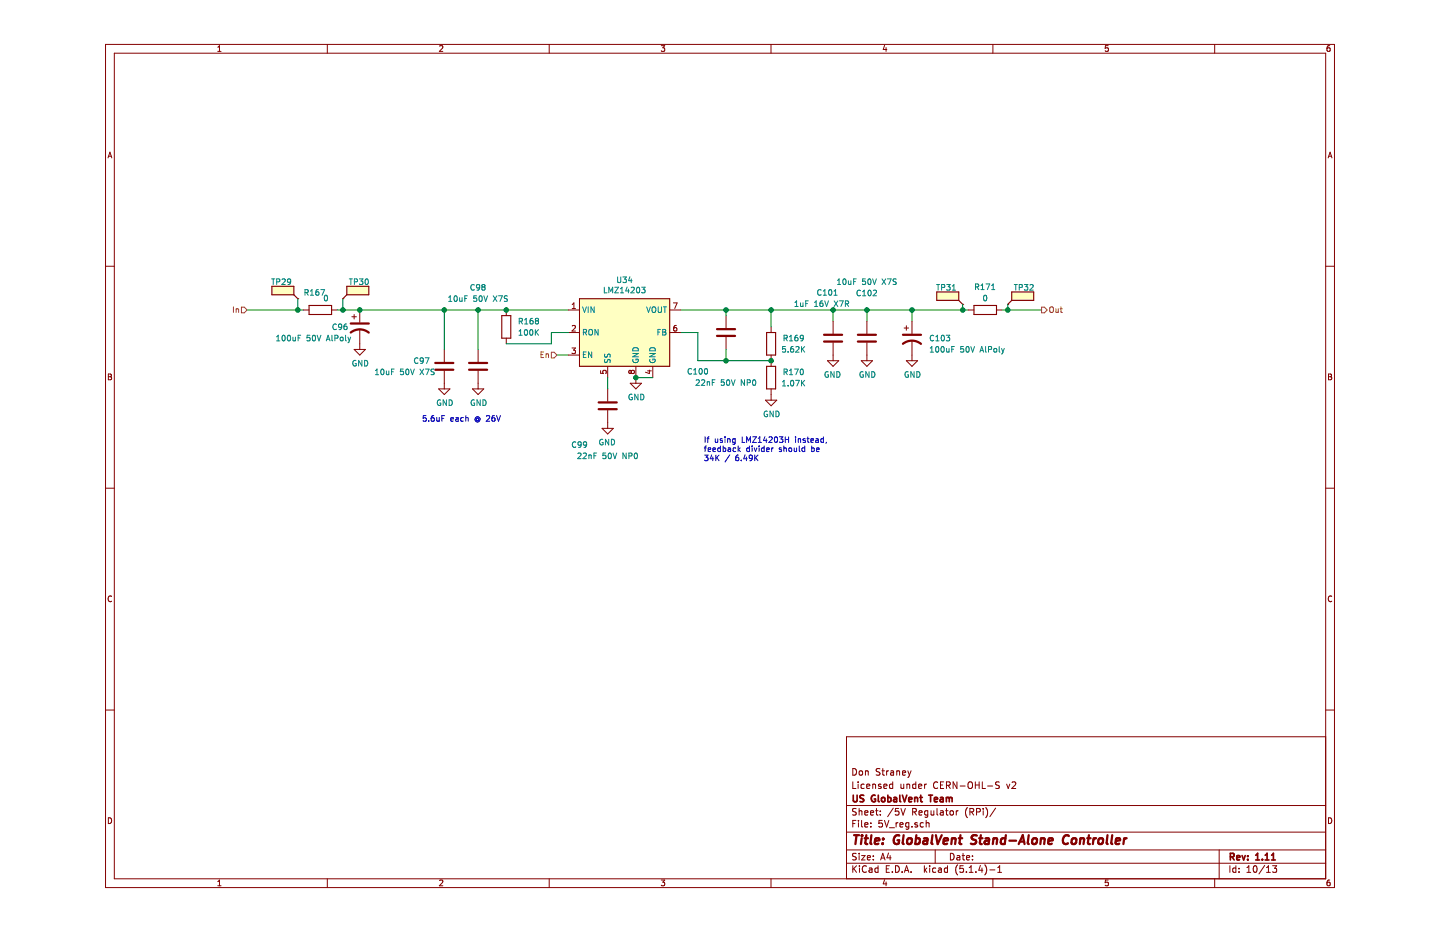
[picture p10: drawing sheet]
EESchema Schematic File Version 4
LIBS:RPi_cape-cache
EELAYER 30 0
EELAYER END
$Descr A4 11693 8268
encoding utf-8
Sheet 11 13
Title "GlobalVent Stand-Alone Controller"
Date ""
Rev "1.11"
Comp "US GlobalVent Team"
Comment1 "Licensed under CERN-OHL-S v2"
Comment2 "Don Straney"
Comment3 ""
Comment4 ""
$EndDescr
$Comp
L Ventilator:LMZ14203 U34
U 1 1
P 5000 2950
AR Path="/5EE065CD/5EE088D9" Ref="U34"  Part="1" 
AR Path="/5EEB3F52/5EE088D9" Ref="U35"  Part="1" 
F 0 "U35" H 5000 3417 50  0000 C CNN
F 1 "LMZ14203" H 5000 3326 50  0000 C CNN
F 2 "Ventilator:TI_TO-PMOD-7" H 5000 2100 50  0001 C CNN
F 3 "http://www.ti.com/lit/ds/symlink/lmz14203.pdf" H 5000 2200 50  0001 C CNN
F 4 "Texas Instruments" H 5000 2950 50  0001 C CNN "Manufacturer"
F 5 "LMZ14203TZX-ADJ/NOPB" H 5000 2950 50  0001 C CNN "Part Number"
	1    5000 2950
	1    0    0    -1  
$EndComp
Text HLabel 1650 2750 0    50   Input ~ 0
In
Text HLabel 8700 2750 2    50   Output ~ 0
Out
$Comp
L Device:R R?
U 1 1
P 6300 3050
AR Path="/5EE14EEB" Ref="R?"  Part="1" 
AR Path="/5E8AFE9D/5EE14EEB" Ref="R?"  Part="1" 
AR Path="/5EE065CD/5EE14EEB" Ref="R169"  Part="1" 
AR Path="/5EEB3F52/5EE14EEB" Ref="R174"  Part="1" 
F 0 "R174" H 6500 3100 50  0000 C CNN
F 1 "5.62K" H 6500 3000 50  0000 C CNN
F 2 "Resistor_SMD:R_1206_3216Metric" V 6230 3050 50  0001 C CNN
F 3 "~" H 6300 3050 50  0001 C CNN
F 4 "KOA Speer" H 6300 3050 50  0001 C CNN "Manufacturer"
F 5 "RK73H2BTTD5621F" H 6300 3050 50  0001 C CNN "Part Number"
	1    6300 3050
	1    0    0    -1  
$EndComp
$Comp
L Device:C C?
U 1 1
P 3400 3250
AR Path="/5EE14EF1" Ref="C?"  Part="1" 
AR Path="/5E8AFE9D/5EE14EF1" Ref="C?"  Part="1" 
AR Path="/5EE065CD/5EE14EF1" Ref="C97"  Part="1" 
AR Path="/5EEB3F52/5EE14EF1" Ref="C105"  Part="1" 
F 0 "C105" H 3600 3300 50  0000 C CNN
F 1 "10uF 50V X7S" H 3750 3200 50  0000 C CNN
F 2 "Capacitor_SMD:C_1210_3225Metric" H 3438 3100 50  0001 C CNN
F 3 "~" H 3400 3250 50  0001 C CNN
F 4 "Murata" H 3400 3250 50  0001 C CNN "Manufacturer"
F 5 "GCM32EC71H106KA03L" H 3400 3250 50  0001 C CNN "Part Number"
	1    3400 3250
	-1   0    0    -1  
$EndComp
Wire Wire Line
	5500 2950 5650 2950
Wire Wire Line
	5650 2950 5650 3200
Wire Wire Line
	5650 3200 5900 3200
$Comp
L Device:R R?
U 1 1
P 6300 3350
AR Path="/5EE16CD0" Ref="R?"  Part="1" 
AR Path="/5E8AFE9D/5EE16CD0" Ref="R?"  Part="1" 
AR Path="/5EE065CD/5EE16CD0" Ref="R170"  Part="1" 
AR Path="/5EEB3F52/5EE16CD0" Ref="R175"  Part="1" 
F 0 "R175" H 6500 3400 50  0000 C CNN
F 1 "1.07K" H 6500 3300 50  0000 C CNN
F 2 "Resistor_SMD:R_1206_3216Metric" V 6230 3350 50  0001 C CNN
F 3 "~" H 6300 3350 50  0001 C CNN
F 4 "KOA Speer" H 6300 3350 50  0001 C CNN "Manufacturer"
F 5 "RK73H2BTTD1071F" H 6300 3350 50  0001 C CNN "Part Number"
	1    6300 3350
	1    0    0    -1  
$EndComp
Connection ~ 6300 3200
$Comp
L Device:R R?
U 1 1
P 3950 2900
AR Path="/5EE170F2" Ref="R?"  Part="1" 
AR Path="/5E8AFE9D/5EE170F2" Ref="R?"  Part="1" 
AR Path="/5EE065CD/5EE170F2" Ref="R168"  Part="1" 
AR Path="/5EEB3F52/5EE170F2" Ref="R173"  Part="1" 
F 0 "R173" H 4150 2950 50  0000 C CNN
F 1 "100K" H 4150 2850 50  0000 C CNN
F 2 "Resistor_SMD:R_1206_3216Metric" V 3880 2900 50  0001 C CNN
F 3 "~" H 3950 2900 50  0001 C CNN
F 4 "KOA Speer" H 3950 2900 50  0001 C CNN "Manufacturer"
F 5 "RK73H2BTTD1003F" H 3950 2900 50  0001 C CNN "Part Number"
	1    3950 2900
	1    0    0    -1  
$EndComp
Wire Wire Line
	3950 3050 4350 3050
Wire Wire Line
	4350 3050 4350 2950
Wire Wire Line
	4350 2950 4500 2950
Wire Wire Line
	4500 2750 3950 2750
Connection ~ 3950 2750
Wire Wire Line
	3950 2750 3700 2750
Wire Wire Line
	5500 2750 5900 2750
Wire Wire Line
	6300 2900 6300 2750
Connection ~ 6300 2750
Wire Wire Line
	3400 3100 3400 2750
Connection ~ 3400 2750
$Comp
L power:GND #PWR0301
U 1 1
P 3400 3400
AR Path="/5EE065CD/5EE1CE10" Ref="#PWR0301"  Part="1" 
AR Path="/5EEB3F52/5EE1CE10" Ref="#PWR0310"  Part="1" 
F 0 "#PWR0310" H 3400 3150 50  0001 C CNN
F 1 "GND" H 3405 3227 50  0000 C CNN
F 2 "" H 3400 3400 50  0001 C CNN
F 3 "" H 3400 3400 50  0001 C CNN
	1    3400 3400
	1    0    0    -1  
$EndComp
$Comp
L power:GND #PWR0304
U 1 1
P 5100 3350
AR Path="/5EE065CD/5EE1D159" Ref="#PWR0304"  Part="1" 
AR Path="/5EEB3F52/5EE1D159" Ref="#PWR0313"  Part="1" 
F 0 "#PWR0313" H 5100 3100 50  0001 C CNN
F 1 "GND" H 5105 3177 50  0000 C CNN
F 2 "" H 5100 3350 50  0001 C CNN
F 3 "" H 5100 3350 50  0001 C CNN
	1    5100 3350
	1    0    0    -1  
$EndComp
Wire Wire Line
	5100 3350 5250 3350
Connection ~ 5100 3350
$Comp
L power:GND #PWR0305
U 1 1
P 6300 3500
AR Path="/5EE065CD/5EE1E75C" Ref="#PWR0305"  Part="1" 
AR Path="/5EEB3F52/5EE1E75C" Ref="#PWR0314"  Part="1" 
F 0 "#PWR0314" H 6300 3250 50  0001 C CNN
F 1 "GND" H 6305 3327 50  0000 C CNN
F 2 "" H 6300 3500 50  0001 C CNN
F 3 "" H 6300 3500 50  0001 C CNN
	1    6300 3500
	1    0    0    -1  
$EndComp
$Comp
L Device:C C?
U 1 1
P 4850 3600
AR Path="/5EE2670E" Ref="C?"  Part="1" 
AR Path="/5E8AFE9D/5EE2670E" Ref="C?"  Part="1" 
AR Path="/5EE065CD/5EE2670E" Ref="C99"  Part="1" 
AR Path="/5EEB3F52/5EE2670E" Ref="C107"  Part="1" 
F 0 "C107" H 4600 3950 50  0000 C CNN
F 1 "22nF 50V NP0" H 4850 4050 50  0000 C CNN
F 2 "Capacitor_SMD:C_0805_2012Metric" H 4888 3450 50  0001 C CNN
F 3 "~" H 4850 3600 50  0001 C CNN
F 4 "Murata" H 4850 3600 50  0001 C CNN "Manufacturer"
F 5 "GCM21B5C1H223JA16L" H 4850 3600 50  0001 C CNN "Part Number"
	1    4850 3600
	1    0    0    1   
$EndComp
$Comp
L power:GND #PWR?
U 1 1
P 4850 3750
AR Path="/5EE26714" Ref="#PWR?"  Part="1" 
AR Path="/5E8AFE9D/5EE26714" Ref="#PWR?"  Part="1" 
AR Path="/5EE065CD/5EE26714" Ref="#PWR0303"  Part="1" 
AR Path="/5EEB3F52/5EE26714" Ref="#PWR0312"  Part="1" 
F 0 "#PWR0312" H 4850 3500 50  0001 C CNN
F 1 "GND" H 4855 3577 50  0000 C CNN
F 2 "" H 4850 3750 50  0001 C CNN
F 3 "" H 4850 3750 50  0001 C CNN
	1    4850 3750
	-1   0    0    -1  
$EndComp
Wire Wire Line
	4850 3450 4850 3350
$Comp
L Device:C C?
U 1 1
P 5900 2950
AR Path="/5EE27BE3" Ref="C?"  Part="1" 
AR Path="/5E8AFE9D/5EE27BE3" Ref="C?"  Part="1" 
AR Path="/5EE065CD/5EE27BE3" Ref="C100"  Part="1" 
AR Path="/5EEB3F52/5EE27BE3" Ref="C108"  Part="1" 
F 0 "C108" H 5650 3300 50  0000 C CNN
F 1 "22nF 50V NP0" H 5900 3400 50  0000 C CNN
F 2 "Capacitor_SMD:C_0805_2012Metric" H 5938 2800 50  0001 C CNN
F 3 "~" H 5900 2950 50  0001 C CNN
F 4 "Murata" H 5900 2950 50  0001 C CNN "Manufacturer"
F 5 "GCM21B5C1H223JA16L" H 5900 2950 50  0001 C CNN "Part Number"
	1    5900 2950
	1    0    0    1   
$EndComp
Wire Wire Line
	5900 2800 5900 2750
Connection ~ 5900 2750
Wire Wire Line
	5900 2750 6300 2750
Wire Wire Line
	5900 3100 5900 3200
Connection ~ 5900 3200
Wire Wire Line
	5900 3200 6300 3200
$Comp
L Device:C C?
U 1 1
P 7150 3000
AR Path="/5EE2ABB7" Ref="C?"  Part="1" 
AR Path="/5E8AFE9D/5EE2ABB7" Ref="C?"  Part="1" 
AR Path="/5EE065CD/5EE2ABB7" Ref="C102"  Part="1" 
AR Path="/5EEB3F52/5EE2ABB7" Ref="C110"  Part="1" 
F 0 "C110" H 7150 3400 50  0000 C CNN
F 1 "10uF 50V X7S" H 7150 3500 50  0000 C CNN
F 2 "Capacitor_SMD:C_1210_3225Metric" H 7188 2850 50  0001 C CNN
F 3 "~" H 7150 3000 50  0001 C CNN
F 4 "Murata" H 7150 3000 50  0001 C CNN "Manufacturer"
F 5 "GCM32EC71H106KA03L" H 7150 3000 50  0001 C CNN "Part Number"
	1    7150 3000
	-1   0    0    -1  
$EndComp
$Comp
L power:GND #PWR0307
U 1 1
P 7150 3150
AR Path="/5EE065CD/5EE2ABBD" Ref="#PWR0307"  Part="1" 
AR Path="/5EEB3F52/5EE2ABBD" Ref="#PWR0316"  Part="1" 
F 0 "#PWR0316" H 7150 2900 50  0001 C CNN
F 1 "GND" H 7155 2977 50  0000 C CNN
F 2 "" H 7150 3150 50  0001 C CNN
F 3 "" H 7150 3150 50  0001 C CNN
	1    7150 3150
	1    0    0    -1  
$EndComp
Wire Wire Line
	6300 2750 6850 2750
Text HLabel 4400 3150 0    50   Input ~ 0
En
Wire Wire Line
	4400 3150 4500 3150
$Comp
L Device:CP1 C?
U 1 1
P 2650 2900
AR Path="/5EE35666" Ref="C?"  Part="1" 
AR Path="/5EE065CD/5EE35666" Ref="C96"  Part="1" 
AR Path="/5EEB3F52/5EE35666" Ref="C104"  Part="1" 
F 0 "C104" H 2400 2900 50  0000 L CNN
F 1 "100uF 50V AlPoly" H 1900 2800 50  0000 L CNN
F 2 "Capacitor_SMD:CP_Elec_10x10.5" H 2650 2900 50  0001 C CNN
F 3 "~" H 2650 2900 50  0001 C CNN
F 4 "Panasonic" H 2650 2900 50  0001 C CNN "Manufacturer"
F 5 "EEH-ZC1H101P" H 2650 2900 50  0001 C CNN "Part Number"
	1    2650 2900
	1    0    0    -1  
$EndComp
$Comp
L power:GND #PWR?
U 1 1
P 2650 3050
AR Path="/5EE3566C" Ref="#PWR?"  Part="1" 
AR Path="/5EE065CD/5EE3566C" Ref="#PWR0300"  Part="1" 
AR Path="/5EEB3F52/5EE3566C" Ref="#PWR0309"  Part="1" 
F 0 "#PWR0309" H 2650 2800 50  0001 C CNN
F 1 "GND" H 2655 2877 50  0000 C CNN
F 2 "" H 2650 3050 50  0001 C CNN
F 3 "" H 2650 3050 50  0001 C CNN
	1    2650 3050
	1    0    0    -1  
$EndComp
Wire Wire Line
	2450 2750 2500 2750
Connection ~ 2650 2750
Wire Wire Line
	2650 2750 3400 2750
$Comp
L Device:CP1 C?
U 1 1
P 7550 3000
AR Path="/5EE38A1F" Ref="C?"  Part="1" 
AR Path="/5EE065CD/5EE38A1F" Ref="C103"  Part="1" 
AR Path="/5EEB3F52/5EE38A1F" Ref="C111"  Part="1" 
F 0 "C111" H 7700 3000 50  0000 L CNN
F 1 "100uF 50V AlPoly" H 7700 2900 50  0000 L CNN
F 2 "Capacitor_SMD:CP_Elec_10x10.5" H 7550 3000 50  0001 C CNN
F 3 "~" H 7550 3000 50  0001 C CNN
F 4 "Panasonic" H 7550 3000 50  0001 C CNN "Manufacturer"
F 5 "EEH-ZC1H101P" H 7550 3000 50  0001 C CNN "Part Number"
	1    7550 3000
	1    0    0    -1  
$EndComp
$Comp
L power:GND #PWR?
U 1 1
P 7550 3150
AR Path="/5EE38A25" Ref="#PWR?"  Part="1" 
AR Path="/5EE065CD/5EE38A25" Ref="#PWR0308"  Part="1" 
AR Path="/5EEB3F52/5EE38A25" Ref="#PWR0317"  Part="1" 
F 0 "#PWR0317" H 7550 2900 50  0001 C CNN
F 1 "GND" H 7555 2977 50  0000 C CNN
F 2 "" H 7550 3150 50  0001 C CNN
F 3 "" H 7550 3150 50  0001 C CNN
	1    7550 3150
	1    0    0    -1  
$EndComp
$Comp
L power:GND #PWR?
U 1 1
P 6850 3150
AR Path="/5EE41F5A" Ref="#PWR?"  Part="1" 
AR Path="/5E8AFE9D/5EE41F5A" Ref="#PWR?"  Part="1" 
AR Path="/5EE065CD/5EE41F5A" Ref="#PWR0306"  Part="1" 
AR Path="/5EEB3F52/5EE41F5A" Ref="#PWR0315"  Part="1" 
F 0 "#PWR0315" H 6850 2900 50  0001 C CNN
F 1 "GND" H 6855 2977 50  0000 C CNN
F 2 "" H 6850 3150 50  0001 C CNN
F 3 "" H 6850 3150 50  0001 C CNN
	1    6850 3150
	-1   0    0    -1  
$EndComp
$Comp
L Device:C C?
U 1 1
P 6850 3000
AR Path="/5EE41F60" Ref="C?"  Part="1" 
AR Path="/5E8AFE9D/5EE41F60" Ref="C?"  Part="1" 
AR Path="/5EE065CD/5EE41F60" Ref="C101"  Part="1" 
AR Path="/5EEB3F52/5EE41F60" Ref="C109"  Part="1" 
F 0 "C109" H 6800 2600 50  0000 C CNN
F 1 "1uF 16V X7R" H 6750 2700 50  0000 C CNN
F 2 "Capacitor_SMD:C_0805_2012Metric" H 6888 2850 50  0001 C CNN
F 3 "~" H 6850 3000 50  0001 C CNN
F 4 "Kemet" H 6850 3000 50  0001 C CNN "Manufacturer"
F 5 "C0805C105K4RACTU" H 6850 3000 50  0001 C CNN "Part Number"
	1    6850 3000
	1    0    0    1   
$EndComp
Wire Wire Line
	6850 2850 6850 2750
Connection ~ 6850 2750
Wire Wire Line
	6850 2750 7150 2750
Wire Wire Line
	7150 2850 7150 2750
Connection ~ 7150 2750
Wire Wire Line
	7150 2750 7550 2750
Wire Wire Line
	7550 2850 7550 2750
Connection ~ 7550 2750
$Comp
L Device:R R?
U 1 1
P 8200 2750
AR Path="/5EE4C23D" Ref="R?"  Part="1" 
AR Path="/5E8AFE9D/5EE4C23D" Ref="R?"  Part="1" 
AR Path="/5EE065CD/5EE4C23D" Ref="R171"  Part="1" 
AR Path="/5EEB3F52/5EE4C23D" Ref="R176"  Part="1" 
F 0 "R176" V 8400 2750 50  0000 C CNN
F 1 "0" V 8300 2750 50  0000 C CNN
F 2 "Resistor_SMD:R_1206_3216Metric" V 8130 2750 50  0001 C CNN
F 3 "~" H 8200 2750 50  0001 C CNN
F 4 "Panasonic" H 8200 2750 50  0001 C CNN "Manufacturer"
F 5 "ERJ-8GEY0R00V" H 8200 2750 50  0001 C CNN "Part Number"
	1    8200 2750
	0    -1   -1   0   
$EndComp
Wire Wire Line
	8350 2750 8400 2750
$Comp
L Device:R R?
U 1 1
P 2300 2750
AR Path="/5EE50890" Ref="R?"  Part="1" 
AR Path="/5E8AFE9D/5EE50890" Ref="R?"  Part="1" 
AR Path="/5EE065CD/5EE50890" Ref="R167"  Part="1" 
AR Path="/5EEB3F52/5EE50890" Ref="R172"  Part="1" 
F 0 "R172" V 2450 2800 50  0000 C CNN
F 1 "0" V 2400 2700 50  0000 C CNN
F 2 "Resistor_SMD:R_1206_3216Metric" V 2230 2750 50  0001 C CNN
F 3 "~" H 2300 2750 50  0001 C CNN
F 4 "Panasonic" H 2300 2750 50  0001 C CNN "Manufacturer"
F 5 "ERJ-8GEY0R00V" H 2300 2750 50  0001 C CNN "Part Number"
	1    2300 2750
	0    -1   -1   0   
$EndComp
Wire Wire Line
	2150 2750 2100 2750
$Comp
L Connector:TestPoint_Flag TP30
U 1 1
P 2500 2650
AR Path="/5EE065CD/5EEA6827" Ref="TP30"  Part="1" 
AR Path="/5EEB3F52/5EEA6827" Ref="TP34"  Part="1" 
F 0 "TP34" H 2550 2800 50  0000 L CNN
F 1 "TestPoint_Flag" H 2760 2653 50  0001 L CNN
F 2 "Ventilator:TestPoint_Keystone_5019_Minature" H 2700 2650 50  0001 C CNN
F 3 "~" H 2700 2650 50  0001 C CNN
F 4 "Keystone" H 2500 2650 50  0001 C CNN "Manufacturer"
F 5 "5019" H 2500 2650 50  0001 C CNN "Part Number"
	1    2500 2650
	1    0    0    -1  
$EndComp
$Comp
L Connector:TestPoint_Flag TP29
U 1 1
P 2100 2650
AR Path="/5EE065CD/5EEA7A58" Ref="TP29"  Part="1" 
AR Path="/5EEB3F52/5EEA7A58" Ref="TP33"  Part="1" 
F 0 "TP33" H 2150 2800 50  0000 L CNN
F 1 "TestPoint_Flag" H 2360 2653 50  0001 L CNN
F 2 "Ventilator:TestPoint_Keystone_5019_Minature" H 2300 2650 50  0001 C CNN
F 3 "~" H 2300 2650 50  0001 C CNN
F 4 "Keystone" H 2100 2650 50  0001 C CNN "Manufacturer"
F 5 "5019" H 2100 2650 50  0001 C CNN "Part Number"
	1    2100 2650
	-1   0    0    -1  
$EndComp
Wire Wire Line
	2100 2650 2100 2750
Connection ~ 2100 2750
Wire Wire Line
	2100 2750 1650 2750
Wire Wire Line
	2500 2650 2500 2750
Connection ~ 2500 2750
Wire Wire Line
	2500 2750 2650 2750
$Comp
L Connector:TestPoint_Flag TP31
U 1 1
P 8000 2700
AR Path="/5EE065CD/5EEA8BCB" Ref="TP31"  Part="1" 
AR Path="/5EEB3F52/5EEA8BCB" Ref="TP35"  Part="1" 
F 0 "TP35" H 8050 2850 50  0000 L CNN
F 1 "TestPoint_Flag" H 8260 2703 50  0001 L CNN
F 2 "Ventilator:TestPoint_Keystone_5019_Minature" H 8200 2700 50  0001 C CNN
F 3 "~" H 8200 2700 50  0001 C CNN
F 4 "Keystone" H 8000 2700 50  0001 C CNN "Manufacturer"
F 5 "5019" H 8000 2700 50  0001 C CNN "Part Number"
	1    8000 2700
	-1   0    0    -1  
$EndComp
Wire Wire Line
	7550 2750 8000 2750
Wire Wire Line
	8000 2700 8000 2750
Connection ~ 8000 2750
Wire Wire Line
	8000 2750 8050 2750
$Comp
L Connector:TestPoint_Flag TP32
U 1 1
P 8400 2700
AR Path="/5EE065CD/5EEAED2A" Ref="TP32"  Part="1" 
AR Path="/5EEB3F52/5EEAED2A" Ref="TP36"  Part="1" 
F 0 "TP36" H 8450 2850 50  0000 L CNN
F 1 "TestPoint_Flag" H 8660 2703 50  0001 L CNN
F 2 "Ventilator:TestPoint_Keystone_5019_Minature" H 8600 2700 50  0001 C CNN
F 3 "~" H 8600 2700 50  0001 C CNN
F 4 "Keystone" H 8400 2700 50  0001 C CNN "Manufacturer"
F 5 "5019" H 8400 2700 50  0001 C CNN "Part Number"
	1    8400 2700
	1    0    0    -1  
$EndComp
Wire Wire Line
	8400 2700 8400 2750
Connection ~ 8400 2750
Wire Wire Line
	8400 2750 8700 2750
$Comp
L Device:C C?
U 1 1
P 3700 3250
AR Path="/5F025002" Ref="C?"  Part="1" 
AR Path="/5E8AFE9D/5F025002" Ref="C?"  Part="1" 
AR Path="/5EE065CD/5F025002" Ref="C98"  Part="1" 
AR Path="/5EEB3F52/5F025002" Ref="C106"  Part="1" 
F 0 "C106" H 3700 3950 50  0000 C CNN
F 1 "10uF 50V X7S" H 3700 3850 50  0000 C CNN
F 2 "Capacitor_SMD:C_1210_3225Metric" H 3738 3100 50  0001 C CNN
F 3 "~" H 3700 3250 50  0001 C CNN
F 4 "Murata" H 3700 3250 50  0001 C CNN "Manufacturer"
F 5 "GCM32EC71H106KA03L" H 3700 3250 50  0001 C CNN "Part Number"
	1    3700 3250
	-1   0    0    -1  
$EndComp
$Comp
L power:GND #PWR0302
U 1 1
P 3700 3400
AR Path="/5EE065CD/5F025009" Ref="#PWR0302"  Part="1" 
AR Path="/5EEB3F52/5F025009" Ref="#PWR0311"  Part="1" 
F 0 "#PWR0311" H 3700 3150 50  0001 C CNN
F 1 "GND" H 3705 3227 50  0000 C CNN
F 2 "" H 3700 3400 50  0001 C CNN
F 3 "" H 3700 3400 50  0001 C CNN
	1    3700 3400
	1    0    0    -1  
$EndComp
Wire Wire Line
	3700 3100 3700 2750
Connection ~ 3700 2750
Wire Wire Line
	3700 2750 3400 2750
Text Notes 5700 4100 0    50   ~ 0
If using LMZ14203H instead,\nfeedback divider should be\n34K / 6.49K
Text Notes 3200 3750 0    50   ~ 0
5.6uF each @ 26V
$EndSCHEMATC
